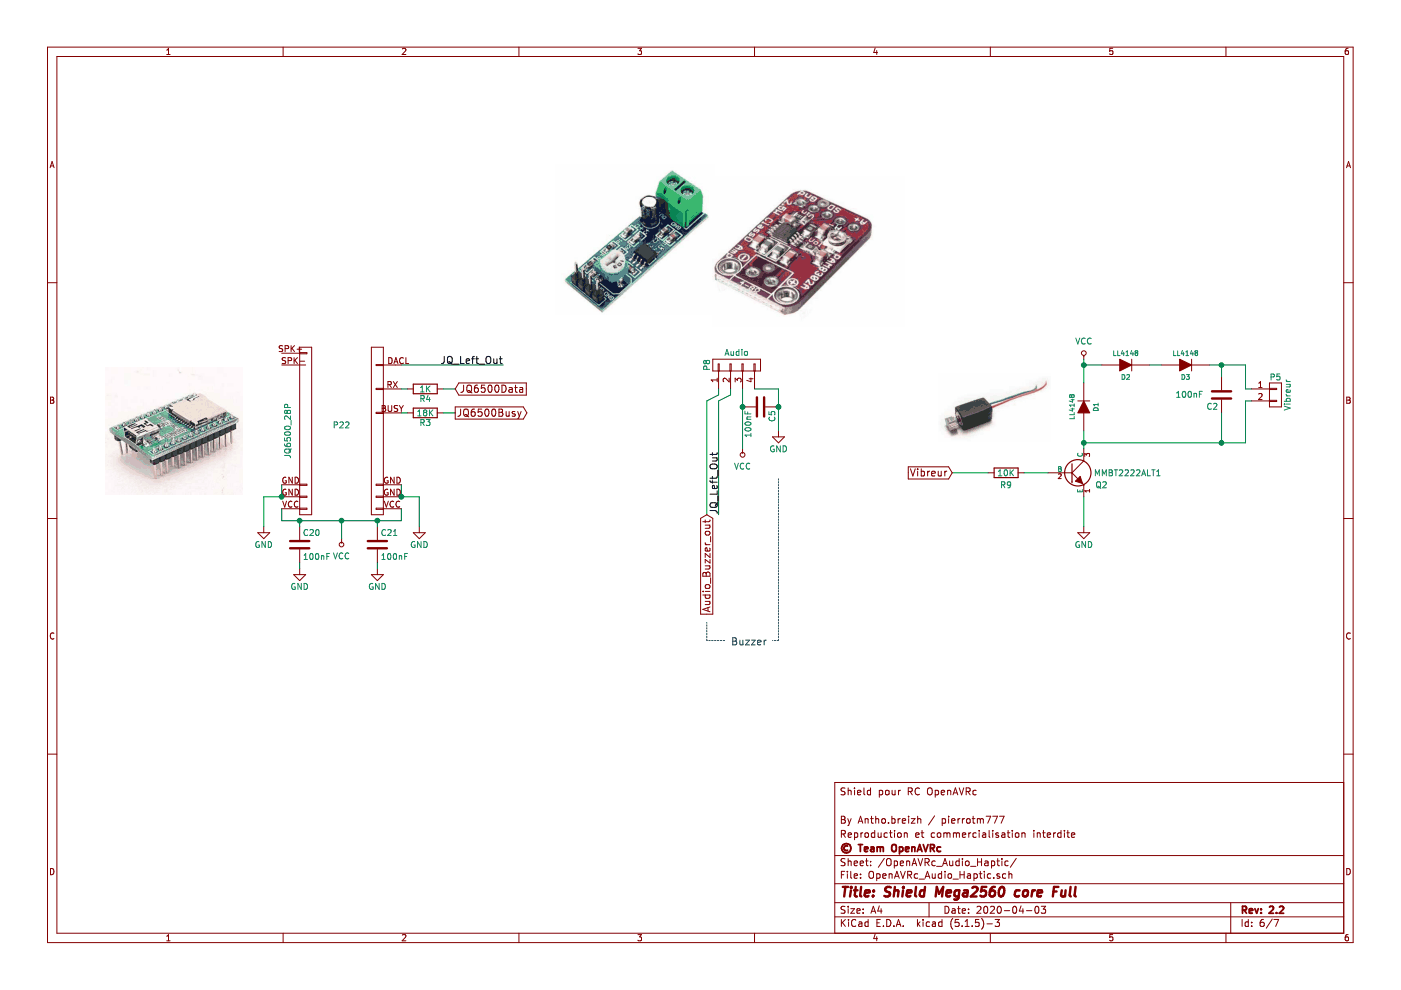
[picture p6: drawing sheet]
EESchema Schematic File Version 4
EELAYER 30 0
EELAYER END
$Descr A4 11693 8268
encoding utf-8
Sheet 6 7
Title "Shield Mega2560 core Full"
Date "2020-04-03"
Rev "2.2"
Comp "© Team OpenAVRc"
Comment1 "Reproduction et commercialisation interdite"
Comment2 "By Antho.breizh / pierrotm777"
Comment3 ""
Comment4 "Shield pour RC OpenAVRc"
$EndDescr
$Comp
L Mega_2560-core-mini_full_2.2-rescue:GND-RESCUE-Mega_2560_core_mini_full_2.0-Mega_2560-core-mini_full_2.1-rescue-Mega_2560-core-mini_full_2.1-rescue-Mega_2560-core-mini_full_2.2-rescue #PWR099
U 1 1
P 6500 3600
F 0 "#PWR099" H 6500 3350 50  0001 C CNN
F 1 "GND" H 6500 3450 50  0000 C CNN
F 2 "" H 6500 3600 50  0000 C CNN
F 3 "" H 6500 3600 50  0000 C CNN
	1    6500 3600
	1    0    0    -1  
$EndComp
$Comp
L Mega_2560-core-mini_full_2.2-rescue:VCC-power1 #PWR0100
U 1 1
P 6200 3750
F 0 "#PWR0100" H 6200 3600 50  0001 C CNN
F 1 "VCC" H 6200 3900 50  0000 C CNN
F 2 "" H 6200 3750 50  0000 C CNN
F 3 "" H 6200 3750 50  0000 C CNN
	1    6200 3750
	-1   0    0    1   
$EndComp
Text Label 6000 4300 1    60   ~ 0
JQ_Left_Out
$Comp
L Mega_2560-core-mini_full_2.2-rescue:C-RESCUE-Mega_2560_core_mini_full_2.0-Mega_2560-core-mini_full_2.1-rescue-Mega_2560-core-mini_full_2.1-rescue-Mega_2560-core-mini_full_2.2-rescue C5
U 1 1
P 6350 3400
F 0 "C5" H 6375 3500 50  0000 L CNN
F 1 "100nF" H 6375 3300 50  0000 L CNN
F 2 "Capacitors_SMD:C_1206" H 6388 3250 50  0001 C CNN
F 3 "" H 6350 3400 50  0000 C CNN
	1    6350 3400
	0    1    1    0   
$EndComp
$Comp
L Mega_2560-core-mini_full_2.2-rescue:CONN_01X02-Mega_2560-core-mini_full_2.1-Mega_2560-core-mini_full_2.1-rescue-Mega_2560-core-mini_full_2.2-rescue P5
U 1 1
P 10650 3300
AR Path="/59C5A561" Ref="P5"  Part="1" 
AR Path="/59C59DB3/59C5A561" Ref="P5"  Part="1" 
F 0 "P5" H 10650 3450 50  0000 C CNN
F 1 "Vibreur" V 10750 3300 50  0000 C CNN
F 2 "Pin_Headers:Pin_Header_Straight_1x02_Pitch2.54mm" H 10650 3300 50  0001 C CNN
F 3 "" H 10650 3300 50  0000 C CNN
	1    10650 3300
	1    0    0    -1  
$EndComp
Text Label 4200 3050 2    60   ~ 0
JQ_Left_Out
$Comp
L Mega_2560-core-mini_full_2.2-rescue:R-RESCUE-Mega_2560_core_mini_full_2.0-Mega_2560-core-mini_full_2.1-rescue-Mega_2560-core-mini_full_2.1-rescue-Mega_2560-core-mini_full_2.2-rescue R3
U 1 1
P 3550 3450
F 0 "R3" V 3630 3450 50  0000 C CNN
F 1 "18K" V 3550 3450 50  0000 C CNN
F 2 "Mylib_v2.2:R_1206" V 3480 3450 50  0001 C CNN
F 3 "" H 3550 3450 50  0000 C CNN
	1    3550 3450
	0    1    1    0   
$EndComp
$Comp
L Mega_2560-core-mini_full_2.2-rescue:R-RESCUE-Mega_2560_core_mini_full_2.0-Mega_2560-core-mini_full_2.1-rescue-Mega_2560-core-mini_full_2.1-rescue-Mega_2560-core-mini_full_2.2-rescue R4
U 1 1
P 3550 3250
F 0 "R4" V 3630 3250 50  0000 C CNN
F 1 "1K" V 3550 3250 50  0000 C CNN
F 2 "Mylib_v2.2:R_1206" V 3480 3250 50  0001 C CNN
F 3 "" H 3550 3250 50  0000 C CNN
	1    3550 3250
	0    1    1    0   
$EndComp
$Comp
L Mega_2560-core-mini_full_2.2-rescue:VCC-power1 #PWR0101
U 1 1
P 2850 4500
F 0 "#PWR0101" H 2850 4350 50  0001 C CNN
F 1 "VCC" H 2850 4650 50  0000 C CNN
F 2 "" H 2850 4500 50  0000 C CNN
F 3 "" H 2850 4500 50  0000 C CNN
	1    2850 4500
	-1   0    0    1   
$EndComp
$Comp
L Mega_2560-core-mini_full_2.2-rescue:GND-RESCUE-Mega_2560_core_mini_full_2.0-Mega_2560-core-mini_full_2.1-rescue-Mega_2560-core-mini_full_2.1-rescue-Mega_2560-core-mini_full_2.2-rescue #PWR0102
U 1 1
P 2200 4400
F 0 "#PWR0102" H 2200 4150 50  0001 C CNN
F 1 "GND" H 2200 4250 50  0000 C CNN
F 2 "" H 2200 4400 50  0000 C CNN
F 3 "" H 2200 4400 50  0000 C CNN
	1    2200 4400
	1    0    0    -1  
$EndComp
$Comp
L Mega_2560-core-mini_full_2.2-rescue:GND-RESCUE-Mega_2560_core_mini_full_2.0-Mega_2560-core-mini_full_2.1-rescue-Mega_2560-core-mini_full_2.1-rescue-Mega_2560-core-mini_full_2.2-rescue #PWR0103
U 1 1
P 3500 4400
F 0 "#PWR0103" H 3500 4150 50  0001 C CNN
F 1 "GND" H 3500 4250 50  0000 C CNN
F 2 "" H 3500 4400 50  0000 C CNN
F 3 "" H 3500 4400 50  0000 C CNN
	1    3500 4400
	1    0    0    -1  
$EndComp
$Comp
L Mega_2560-core-mini_full_2.2-rescue:CONN_JQ6500_28P_mini-RESCUE-Mega_2560_core_mini_full_2.0-Mega_2560-core-mini_full_2.1-rescue-Mega_2560-core-mini_full_2.1-rescue-Mega_2560-core-mini_full_2.2-rescue P22
U 1 1
P 2550 3600
F 0 "P22" H 2850 3650 50  0000 C CNN
F 1 "JQ6500_28P" V 2400 3600 50  0000 C CNN
F 2 "anthoperso:connector_mini-JQ6500-28P" H 2550 3600 50  0001 C CNN
F 3 "" H 2550 3600 50  0000 C CNN
	1    2550 3600
	1    0    0    -1  
$EndComp
$Comp
L Mega_2560-core-mini_full_2.2-rescue:R-RESCUE-Mega_2560_core_mini_full_2.0-Mega_2560-core-mini_full_2.1-rescue-Mega_2560-core-mini_full_2.1-rescue-Mega_2560-core-mini_full_2.2-rescue R9
U 1 1
P 8400 3950
F 0 "R9" V 8500 3950 50  0000 C CNN
F 1 "10K" V 8400 3950 50  0000 C CNN
F 2 "Mylib_v2.2:R_1206" V 8330 3950 50  0001 C CNN
F 3 "" H 8400 3950 50  0000 C CNN
	1    8400 3950
	0    1    1    0   
$EndComp
$Comp
L Mega_2560-core-mini_full_2.2-rescue:CONN_01X04-Mega_2560-core-mini_full_2.1-Mega_2560-core-mini_full_2.1-rescue-Mega_2560-core-mini_full_2.2-rescue P8
U 1 1
P 6150 3050
F 0 "P8" H 6150 3300 50  0000 C CNN
F 1 "Audio" V 6250 3050 50  0000 C CNN
F 2 "Pin_Headers:Pin_Header_Straight_1x04_Pitch2.54mm" H 6150 3050 50  0001 C CNN
F 3 "" H 6150 3050 50  0000 C CNN
	1    6150 3050
	0    -1   -1   0   
$EndComp
Text Notes 6100 5400 0    60   ~ 0
Buzzer
$Comp
L Mega_2560-core-mini_full_2.2-rescue:C-RESCUE-Mega_2560_core_mini_full_2.0-Mega_2560-core-mini_full_2.1-rescue-Mega_2560-core-mini_full_2.1-rescue-Mega_2560-core-mini_full_2.2-rescue C20
U 1 1
P 2500 4550
F 0 "C20" H 2525 4650 50  0000 L CNN
F 1 "100nF" H 2525 4450 50  0000 L CNN
F 2 "Capacitors_SMD:C_1206" H 2538 4400 50  0001 C CNN
F 3 "" H 2500 4550 50  0000 C CNN
	1    2500 4550
	1    0    0    -1  
$EndComp
$Comp
L Mega_2560-core-mini_full_2.2-rescue:C-RESCUE-Mega_2560_core_mini_full_2.0-Mega_2560-core-mini_full_2.1-rescue-Mega_2560-core-mini_full_2.1-rescue-Mega_2560-core-mini_full_2.2-rescue C21
U 1 1
P 3150 4550
F 0 "C21" H 3175 4650 50  0000 L CNN
F 1 "100nF" H 3175 4450 50  0000 L CNN
F 2 "Capacitors_SMD:C_1206" H 3188 4400 50  0001 C CNN
F 3 "" H 3150 4550 50  0000 C CNN
	1    3150 4550
	1    0    0    -1  
$EndComp
$Comp
L Mega_2560-core-mini_full_2.2-rescue:GND-RESCUE-Mega_2560_core_mini_full_2.0-Mega_2560-core-mini_full_2.1-rescue-Mega_2560-core-mini_full_2.1-rescue-Mega_2560-core-mini_full_2.2-rescue #PWR0104
U 1 1
P 2500 4750
F 0 "#PWR0104" H 2500 4500 50  0001 C CNN
F 1 "GND" H 2500 4600 50  0000 C CNN
F 2 "" H 2500 4750 50  0000 C CNN
F 3 "" H 2500 4750 50  0000 C CNN
	1    2500 4750
	1    0    0    -1  
$EndComp
$Comp
L Mega_2560-core-mini_full_2.2-rescue:GND-RESCUE-Mega_2560_core_mini_full_2.0-Mega_2560-core-mini_full_2.1-rescue-Mega_2560-core-mini_full_2.1-rescue-Mega_2560-core-mini_full_2.2-rescue #PWR0105
U 1 1
P 3150 4750
F 0 "#PWR0105" H 3150 4500 50  0001 C CNN
F 1 "GND" H 3150 4600 50  0000 C CNN
F 2 "" H 3150 4750 50  0000 C CNN
F 3 "" H 3150 4750 50  0000 C CNN
	1    3150 4750
	1    0    0    -1  
$EndComp
Text GLabel 5900 4300 3    60   Input ~ 0
Audio_Buzzer_out
Text GLabel 3800 3250 2    60   Input ~ 0
JQ6500Data
Text GLabel 3800 3450 2    60   Output ~ 0
JQ6500Busy
Text GLabel 7950 3950 0    60   Input ~ 0
Vibreur
$Comp
L Mega_2560-core-mini_full_2.2-rescue:NPN-device Q2
U 1 1
P 8950 3950
F 0 "Q2" H 9250 3850 50  0000 R CNN
F 1 "MMBT2222ALT1" H 9700 3950 50  0000 R CNN
F 2 "Mylib_v2.2:SOT-23_MMBT2222" H 8950 3950 60  0001 C CNN
F 3 "" H 8950 3950 60  0000 C CNN
	1    8950 3950
	1    0    0    -1  
$EndComp
$Comp
L Mega_2560-core-mini_full_2.2-rescue:GND-RESCUE-Mega_2560_core_mini_full_2.0-Mega_2560-core-mini_full_2.1-rescue-Mega_2560-core-mini_full_2.1-rescue-Mega_2560-core-mini_full_2.2-rescue #PWR0106
U 1 1
P 9050 4400
F 0 "#PWR0106" H 9050 4150 50  0001 C CNN
F 1 "GND" H 9050 4250 50  0000 C CNN
F 2 "" H 9050 4400 50  0000 C CNN
F 3 "" H 9050 4400 50  0000 C CNN
	1    9050 4400
	1    0    0    -1  
$EndComp
$Comp
L Mega_2560-core-mini_full_2.2-rescue:C-RESCUE-Mega_2560_core_mini_full_2.0-Mega_2560-core-mini_full_2.1-rescue-Mega_2560-core-mini_full_2.1-rescue-Mega_2560-core-mini_full_2.2-rescue C2
U 1 1
P 10200 3300
F 0 "C2" H 10225 3400 50  0000 L CNN
F 1 "100nF" H 10350 3300 50  0000 L CNN
F 2 "Capacitors_SMD:C_1206" H 10238 3150 50  0001 C CNN
F 3 "" H 10200 3300 50  0000 C CNN
	1    10200 3300
	-1   0    0    1   
$EndComp
$Comp
L Mega_2560-core-mini_full_2.2-rescue:VCC-power1 #PWR0107
U 1 1
P 9050 3000
F 0 "#PWR0107" H 9050 2850 50  0001 C CNN
F 1 "VCC" H 9050 3150 50  0000 C CNN
F 2 "" H 9050 3000 50  0000 C CNN
F 3 "" H 9050 3000 50  0000 C CNN
	1    9050 3000
	1    0    0    -1  
$EndComp
Connection ~ 3350 4150
Connection ~ 2350 4150
Wire Wire Line
	2350 4050 2350 4150
Wire Wire Line
	3500 4150 3500 4400
Wire Wire Line
	3350 4150 3500 4150
Wire Wire Line
	3350 4050 3350 4150
Wire Wire Line
	3700 3450 3800 3450
Wire Wire Line
	3700 3250 3800 3250
Wire Wire Line
	3350 3450 3400 3450
Wire Wire Line
	3350 3250 3400 3250
Connection ~ 2850 4350
Wire Wire Line
	2850 4350 2850 4500
Wire Wire Line
	3350 4350 3350 4250
Wire Wire Line
	2350 4350 2500 4350
Wire Wire Line
	2350 4250 2350 4350
Wire Wire Line
	2200 4150 2200 4400
Wire Wire Line
	2350 4150 2200 4150
Wire Wire Line
	6000 3350 6000 4300
Connection ~ 6200 3400
Connection ~ 6500 3400
Wire Wire Line
	6500 3250 6500 3400
Wire Wire Line
	6300 3250 6500 3250
Wire Wire Line
	6200 3250 6200 3400
Wire Wire Line
	5900 3350 5900 4300
Wire Wire Line
	3350 3050 4200 3050
Wire Wire Line
	8250 3950 7950 3950
Wire Wire Line
	6000 3350 6100 3300
Wire Wire Line
	6100 3300 6100 3250
Wire Wire Line
	5900 3350 6000 3300
Wire Wire Line
	6000 3300 6000 3250
Wire Notes Line
	6500 4000 6500 5350
Wire Notes Line
	6500 5350 6450 5350
Wire Notes Line
	6050 5350 5900 5350
Wire Notes Line
	5900 5350 5900 5200
Wire Wire Line
	2500 4400 2500 4350
Connection ~ 2500 4350
Wire Wire Line
	3150 4400 3150 4350
Connection ~ 3150 4350
Wire Wire Line
	3150 4700 3150 4750
Wire Wire Line
	2500 4700 2500 4750
Wire Wire Line
	8550 3950 8750 3950
Wire Wire Line
	9050 4150 9050 4400
Wire Wire Line
	9050 3000 9050 3050
Wire Wire Line
	9050 3600 9050 3700
Wire Wire Line
	10100 3050 10200 3050
Wire Wire Line
	9050 3050 9200 3050
Connection ~ 9050 3050
Wire Wire Line
	10450 3250 10400 3250
Wire Wire Line
	10400 3250 10400 3050
Wire Wire Line
	10200 3150 10200 3050
Connection ~ 10200 3050
Wire Wire Line
	10450 3350 10400 3350
Wire Wire Line
	10400 3350 10400 3700
Wire Wire Line
	10400 3700 10200 3700
Connection ~ 9050 3700
Wire Wire Line
	10200 3450 10200 3700
Connection ~ 10200 3700
$Comp
L Mega_2560-core-mini_full_2.2-rescue:DIODE-Mega_2560-core-mini_full_2.1-rescue-Mega_2560-core-mini_full_2.1-rescue-Mega_2560-core-mini_full_2.2-rescue D1
U 1 1
P 9050 3400
F 0 "D1" H 9050 3300 40  0000 C CNN
F 1 "LL4148" H 9050 3500 40  0000 C CNN
F 2 "Diodes_SMD:D_SOD-123" H 9050 3400 60  0001 C CNN
F 3 "" H 9050 3400 60  0000 C CNN
	1    9050 3400
	0    -1   -1   0   
$EndComp
Wire Wire Line
	9700 3050 9600 3050
$Comp
L Mega_2560-core-mini_full_2.2-rescue:DIODE-Mega_2560-core-mini_full_2.1-rescue-Mega_2560-core-mini_full_2.1-rescue-Mega_2560-core-mini_full_2.2-rescue D2
U 1 1
P 9400 3050
F 0 "D2" H 9400 2950 40  0000 C CNN
F 1 "LL4148" H 9400 3150 40  0000 C CNN
F 2 "Diodes_SMD:D_SOD-123" H 9400 3050 60  0001 C CNN
F 3 "" H 9400 3050 60  0000 C CNN
	1    9400 3050
	1    0    0    -1  
$EndComp
$Comp
L Mega_2560-core-mini_full_2.2-rescue:DIODE-Mega_2560-core-mini_full_2.1-rescue-Mega_2560-core-mini_full_2.1-rescue-Mega_2560-core-mini_full_2.2-rescue D3
U 1 1
P 9900 3050
F 0 "D3" H 9900 2950 40  0000 C CNN
F 1 "LL4148" H 9900 3150 40  0000 C CNN
F 2 "Diodes_SMD:D_SOD-123" H 9900 3050 60  0001 C CNN
F 3 "" H 9900 3050 60  0000 C CNN
	1    9900 3050
	1    0    0    -1  
$EndComp
Wire Wire Line
	2850 4350 3150 4350
Wire Wire Line
	6200 3400 6200 3750
Wire Wire Line
	6500 3400 6500 3600
Wire Wire Line
	2500 4350 2850 4350
Wire Wire Line
	3150 4350 3350 4350
Wire Wire Line
	9050 3050 9050 3200
Wire Wire Line
	10200 3050 10400 3050
Wire Wire Line
	9050 3700 9050 3750
Wire Wire Line
	10200 3700 9050 3700
$EndSCHEMATC
